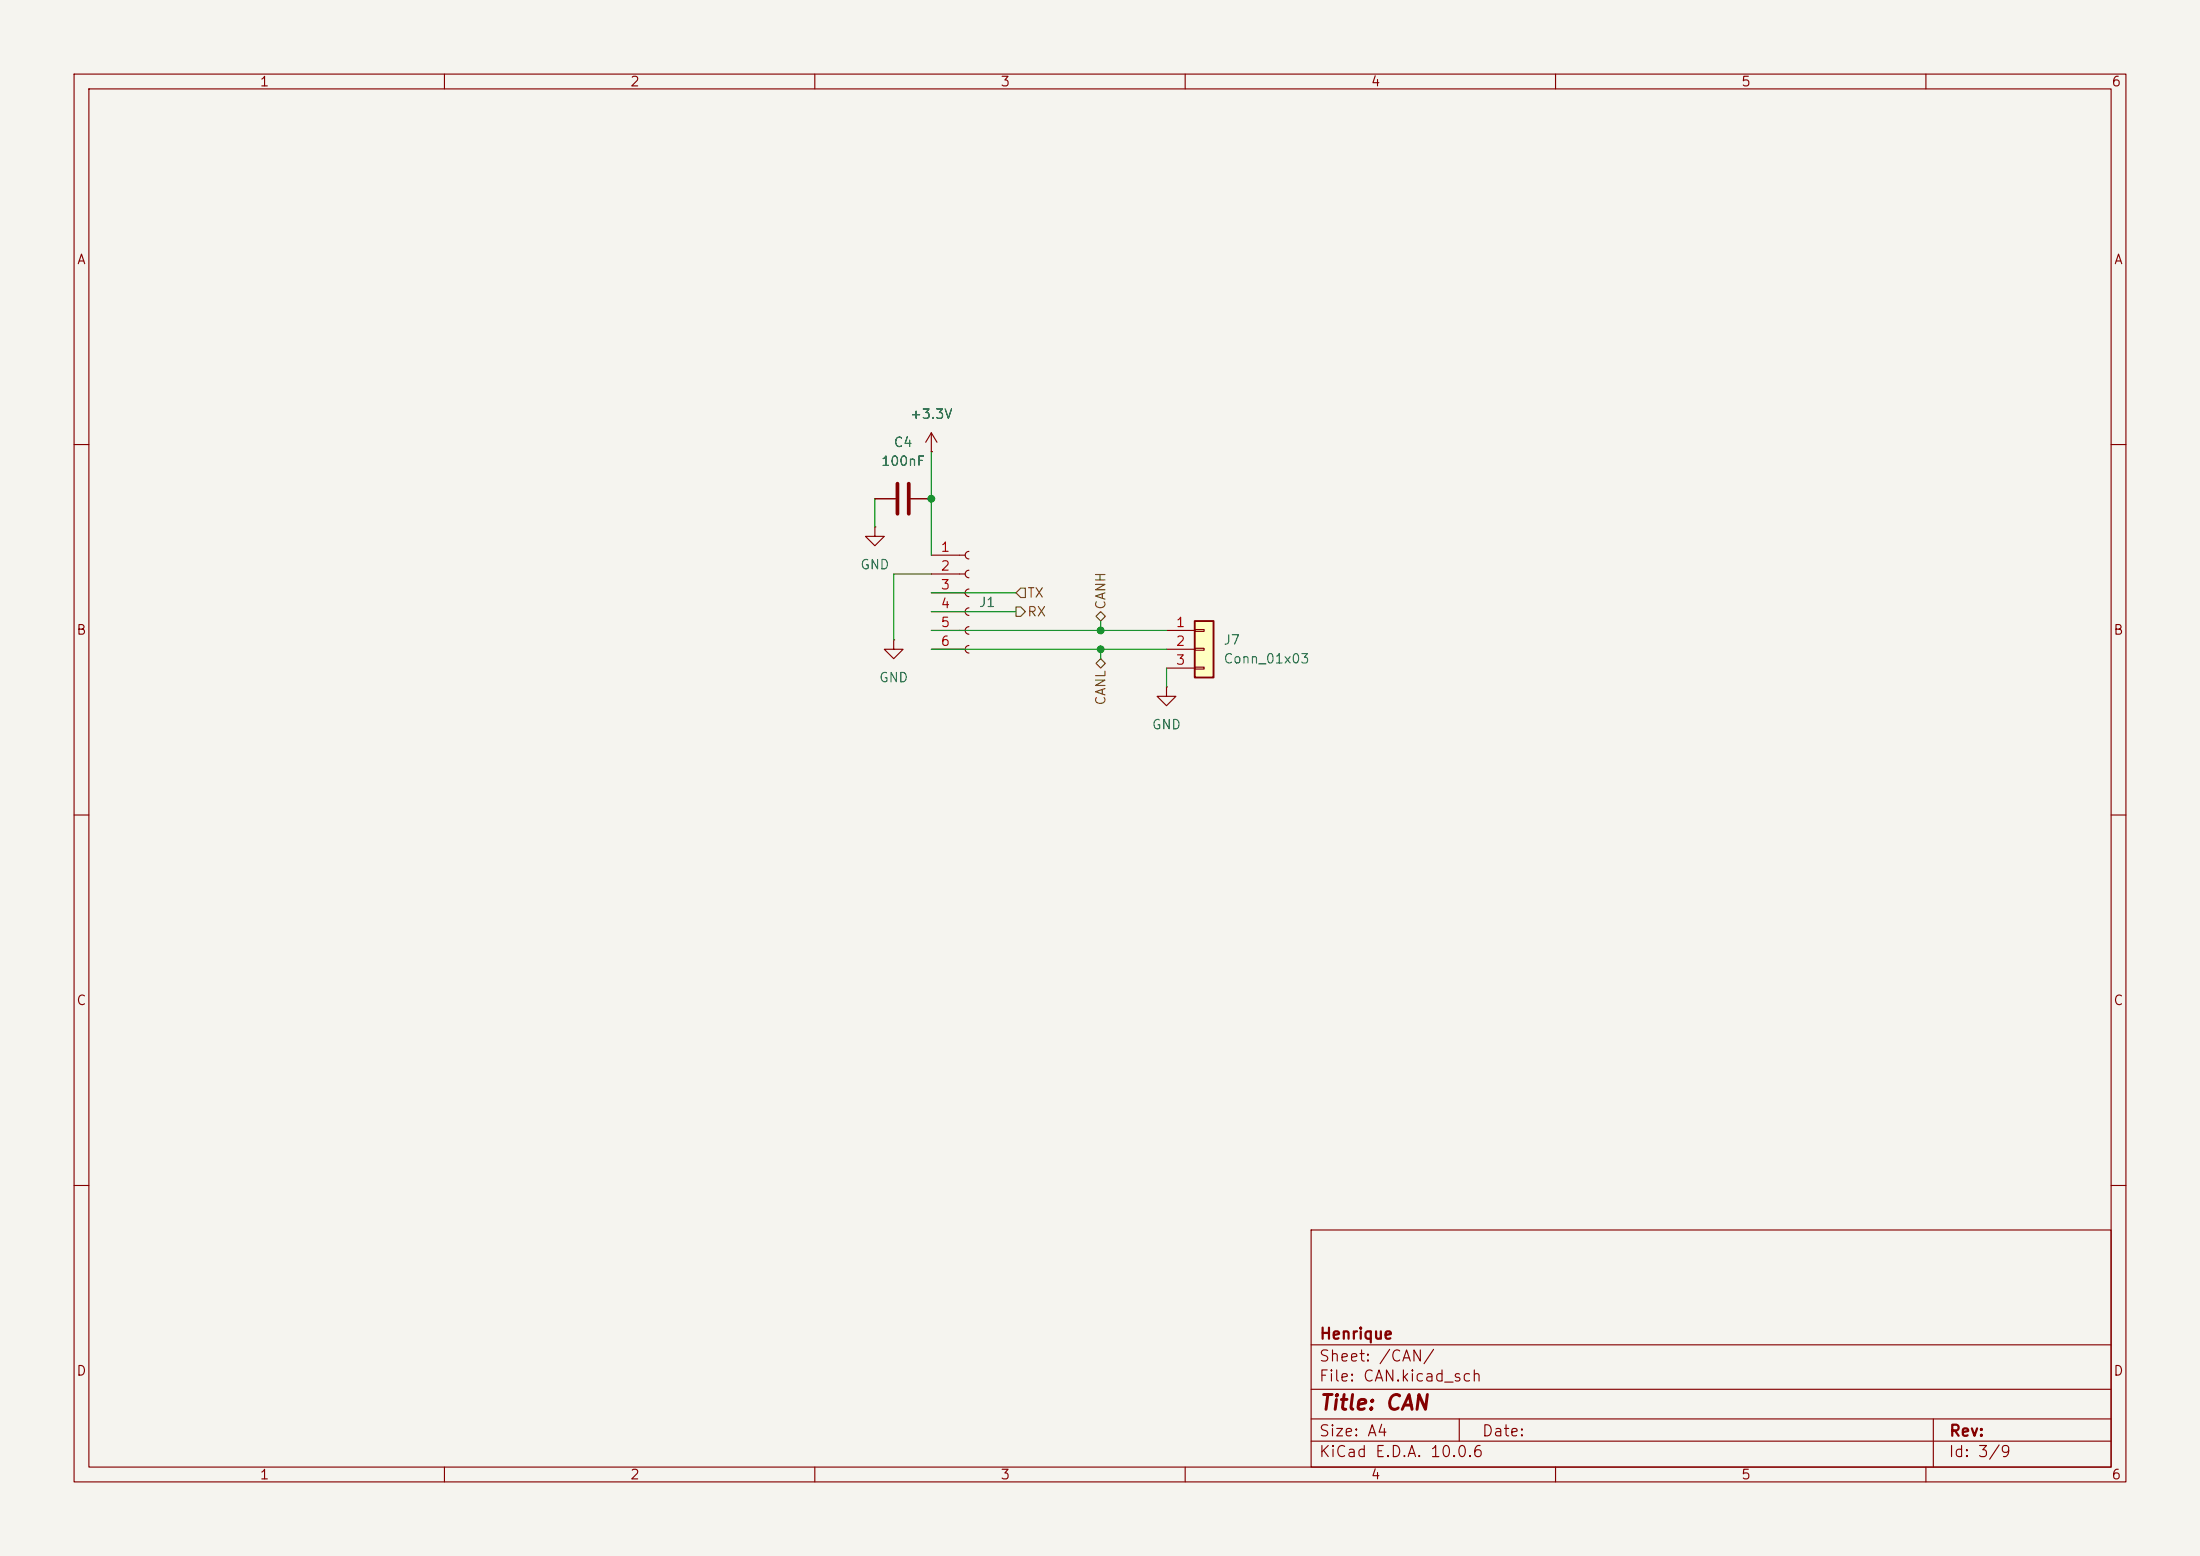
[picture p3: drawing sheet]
<svg xmlns="http://www.w3.org/2000/svg" width="297mm" height="210mm" viewBox="0 0 297 210" stroke-linecap="round" stroke-linejoin="round" font-family="sans-serif">
<path d="M0 0h297v210h-297z" fill="#f5f4ef" stroke="#f5f4ef" stroke-width=".14"/>
<g fill="none" stroke="#840000" stroke-width=".15">
<path d="M10 10h277v190h-277zM12 12h273v186h-273zM60 10v2M110 10v2M160 10v2M210 10v2M260 10v2M125.7 58.4l-.7 1.3M125.7 58.4l.8 1.3M125.7 58.4v2.6M10 60h2M118.1 71.1v1.3h1.3l-1.3 1.3-1.3-1.3h1.3"/>
<path d="M118.1 71.1h.1M118.1 67.3h2.8M122.9 67.3h2.8M125.7 61h.1M285 60h2M10 110h2M285 110h2M10 160h2M177 166h108v32h-108zM285 160h2M60 198v2M110 198v2"/>
<path d="M160 198v2M177 194.5h108M177 191.5h108M177 187.5h108M177 181.5h108M197 191.5v3M210 198v2M260 198v2M261 191.5v6.5"/>
</g>
<path d="M121.2 65.3v4M122.7 65.3v4" fill="none" stroke="#840000" stroke-width=".51"/>
<path d="M161.3 83.8h2.5v7.6h-2.5z" fill="#ffffc2"/>
<path d="M161.3 83.8h2.5v7.6h-2.5z" fill="none" stroke="#840000" stroke-width=".25"/>
<g fill="none" stroke="#840000" stroke-width=".15">
<path d="M118.1 67.3h2.8M122.9 67.3h2.8M125.7 61h.1M125.7 74.9h4.6M125.7 77.5h4.6M130.8 74.4a.51 .51 0 0 0-.5 .5 .51 .51 0 0 0 .5 .5M130.8 77a.51 .51 0 0 0-.5 .5 .51 .51 0 0 0 .5 .5M130.8 79.5a.51 .51 0 0 0-.5 .5 .51 .51 0 0 0 .5 .5M120.6 86.4v1.2h1.3l-1.3 1.3-1.2-1.3h1.2M120.6 86.4h.1M125.7 85.1h4.6M125.7 87.6h4.6"/>
<path d="M125.7 80h4.6M125.7 82.6h4.6M130.8 82a.51 .51 0 0 0-.5 .6 .51 .51 0 0 0 .5 .5M130.8 84.6a.51 .51 0 0 0-.5 .5 .51 .51 0 0 0 .5 .5M130.8 87.1a.51 .51 0 0 0-.5 .5 .51 .51 0 0 0 .5 .5M157.5 92.7v1.3h1.2l-1.2 1.3-1.3-1.3h1.3M157.5 92.7h.1M157.5 85.1h3.8M157.5 87.6h3.8M157.5 90.2h3.8M161.3 85h1.3v.2h-1.3zM161.3 87.5h1.3v.3h-1.3z"/>
<path d="M161.3 90h1.3v.3h-1.3z"/>
</g>
<path d="M137.2 80l.6-.6h.6v1.2h-.6zM137.2 81.9h.6l.6 .7-.6 .6h-.6zM148 89.5l.6-.6 .6 .6-.6 .7zM148.6 82.6l.6 .6-.6 .6-.6-.6z" fill="none" stroke="#725600" stroke-width=".15"/>
<path d="M118.1 67.3v3.8M125.7 61v13.9M125.7 77.5h-5.1v8.9M125.7 85.1h31.8M125.7 87.6h31.8M125.7 82.6h11.5M125.7 80h11.5M148.6 83.8v1.3M148.6 87.6v1.3M157.5 90.2v2.5" fill="none" stroke="#009600" stroke-width=".15"/>
<g fill="#009600" stroke="#009600" stroke-width=".14">
<circle cx="125.7" cy="67.3" r=".46"/>
<circle cx="148.6" cy="87.6" r=".46"/>
<circle cx="148.6" cy="85.1" r=".46"/>
</g>
<text font-size="2" fill="#840000" x="178" y="190.8">Title: CAN</text>
<g font-size="1.5" fill="#840000">
<text x="178" y="184.1">Sheet: /CAN/</text>
<text x="178" y="181.1">Henrique</text>
<text x="178" y="186.8">File: CAN.kicad_sch</text>
<text x="178" y="197">KiCad E.D.A. 10.0.6</text>
<text x="178" y="194.2">Size: A4</text>
<text x="200" y="194.2">Date:</text>
<text x="263" y="197">Id: 3/9</text>
<text x="263" y="194.2">Rev:</text>
</g>
<g font-size="1.3" fill="#840000">
<text x="35" y="12">1</text>
<text x="85" y="12">2</text>
<text x="135" y="12">3</text>
<text x="185" y="12">4</text>
<text x="235" y="12">5</text>
<text x="285" y="12">6</text>
<text x="10.3" y="36">A</text>
<text x="285.3" y="36">A</text>
<text x="10.2" y="86">B</text>
<text x="285.2" y="86">B</text>
<text x="10.2" y="136">C</text>
<text x="285.2" y="136">C</text>
<text x="10.2" y="186">D</text>
<text x="285.2" y="186">D</text>
<text x="35" y="200">1</text>
<text x="85" y="200">2</text>
<text x="135" y="200">3</text>
<text x="185" y="200">4</text>
<text x="235" y="200">5</text>
<text x="285" y="200">6</text>
</g>
<g font-size="1.3" fill="#006464">
<text x="122.8" y="56.8">+3.3V</text>
<text x="118.9" y="63.2">100nF</text>
<text x="120.6" y="60.7">C4</text>
<text x="116" y="77.2">GND</text>
<text x="132.1" y="82.2">J1</text>
<text x="165.1" y="87.3">J7</text>
<text x="165.1" y="89.9">Conn_01x03</text>
<text x="118.6" y="92.4">GND</text>
<text x="155.4" y="98.8">GND</text>
</g>
<g font-size="1.3" fill="#a90000">
<text x="126.9" y="74.8">1</text>
<text x="126.9" y="77.3">2</text>
<text x="126.9" y="79.9">3</text>
<text x="126.9" y="82.4">4</text>
<text x="126.9" y="85">5</text>
<text x="126.9" y="87.5">6</text>
<text x="158.7" y="85">1</text>
<text x="158.7" y="87.5">2</text>
<text x="158.7" y="90">3</text>
</g>
<g font-size="1.3" fill="#725600">
<text x="138.6" y="81">TX</text>
<text x="138.6" y="83.5">RX</text>
<text x="149.6" y="82.4" transform="rotate(-90 149.6 82.4)">CANH</text>
<text x="149.6" y="95.3" transform="rotate(-90 149.6 95.3)">CANL</text>
</g>
</svg>
